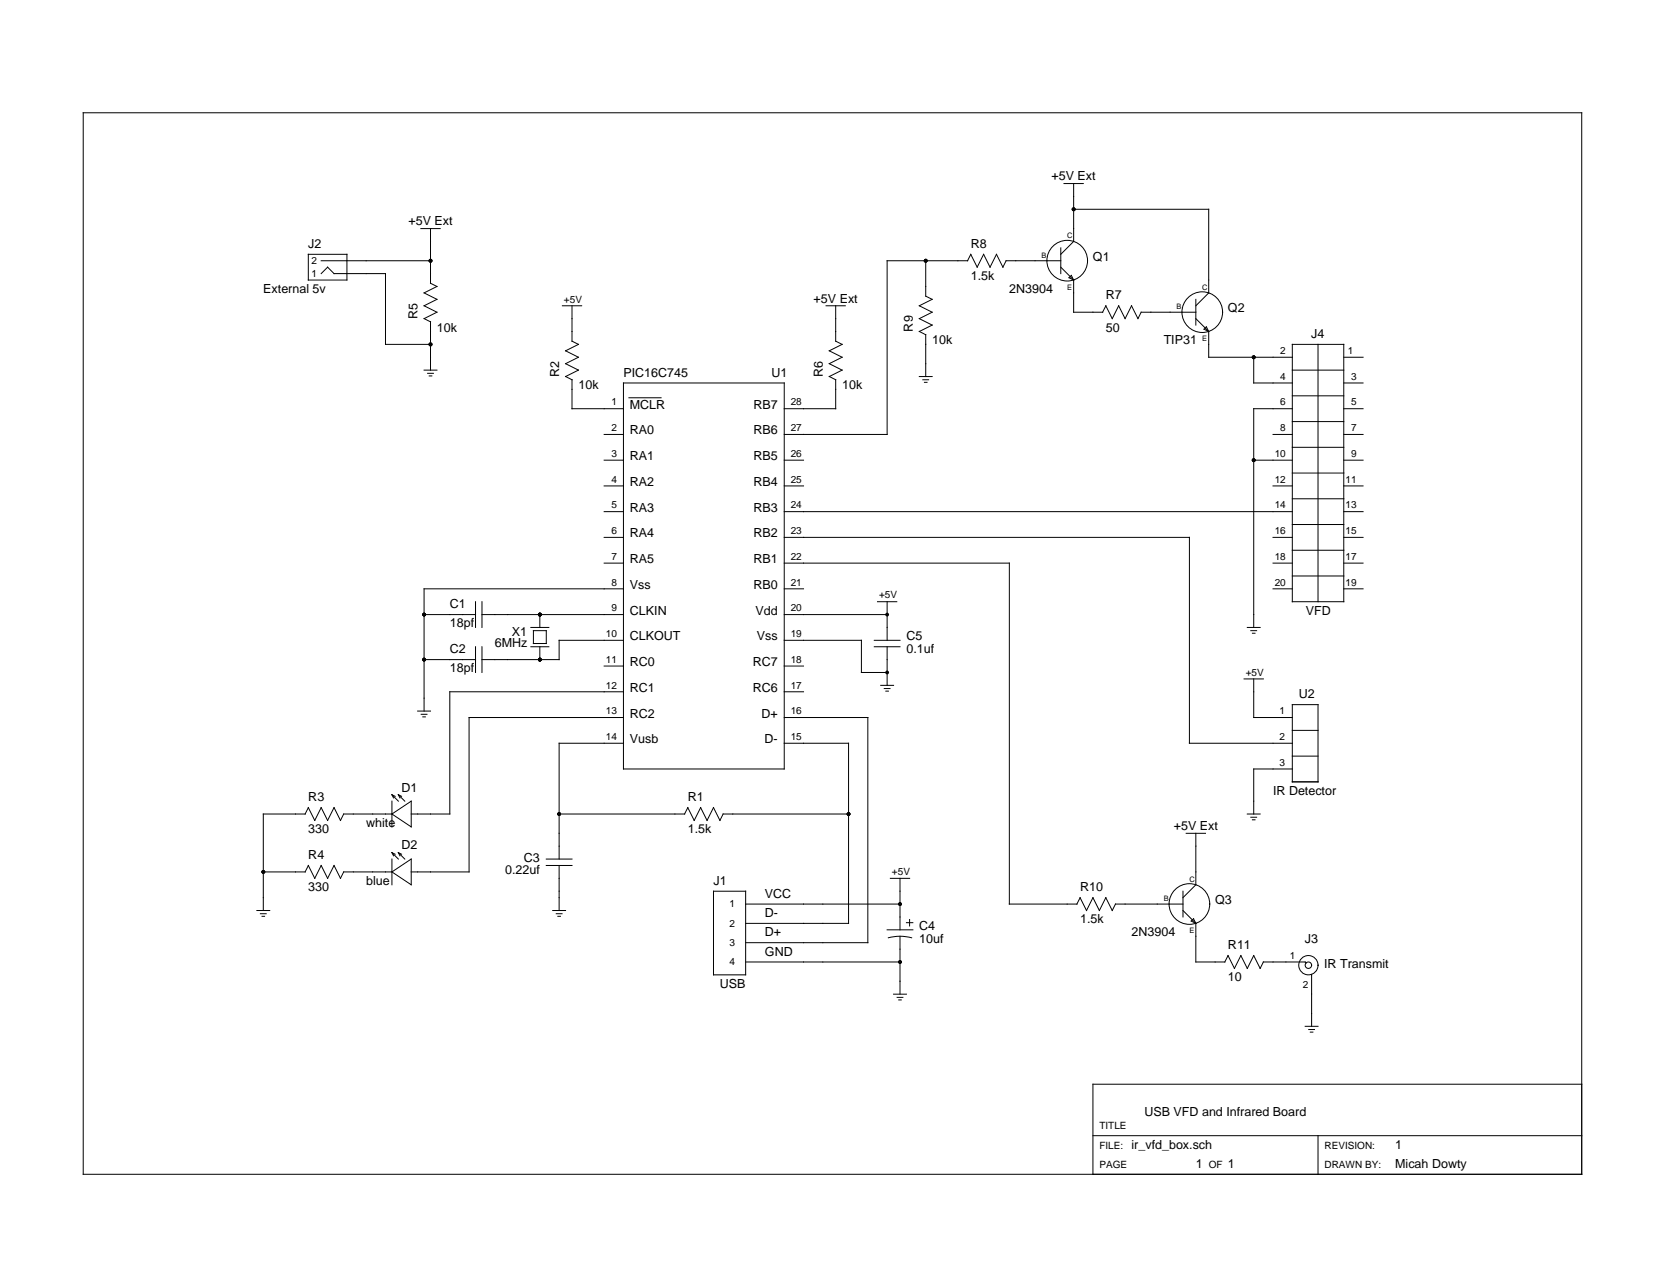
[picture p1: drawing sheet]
<svg xmlns="http://www.w3.org/2000/svg" width="279mm" height="216mm" viewBox="0 0 279 216" stroke-linecap="round" stroke-linejoin="round" font-family="sans-serif">
<g fill="none" stroke="#000" stroke-width=".17">
<path d="M14 18.9h251.4v178.1h-251.4zM70.6 38.3h3.3M72.2 38.3v9.2l1.1 .6-2.1 1 2.1 1.1-2.1 1.1 2.1 1.1-2.1 1.1 1 .5v8.1M178.5 30.8h3.3M180.2 35.1h22.6v14l-2.1 2.2M180.2 30.8v9.7l-2.2 2.2M51.7 42.7h6.5v4.3h-6.5zM53.9 45.9l1.1-1.1 1.1 1.1h8.6v11.9h7.5M53.9 43.7h18.3M94.4 51.3h3.2M96 51.3v5.9l1.1 .6-2.2 1.1 2.2 1-2.2 1.1 2.2 1.1-2.2 1.1M138.6 51.3h3.3"/>
<path d="M140.2 51.3v5.9l1.1 .6-2.1 1.1 2.1 1-2.1 1.1 2.1 1.1-2.1 1.1M154.3 55.6l1 .6M155.3 43.7v6l1.1 .5-2.1 1.1 2.1 1.1-2.1 1.1 2.1 1-2.1 1.1M155.3 56.1v7.1M162.4 43.7l.5-1 1.1 2.1 1.1-2.1 1 2.1 1.1-2.1 1.1 2.1 .5-1.1h9.2M162.4 43.7h-13.5v29.2h-17.3M178 44.8l2.2 2.2M178 41.6v4.3M179.4 46.6l.4-.4 .4 .8zM180.2 47v5.4h4.8M185 52.4l.6-1.1 1 2.2 1.1-2.2 1.1 2.2 1.1-2.2 1.1 2.2 .5-1.1h9.2M200.7 53.5l2.1 2.1"/>
<path d="M200.7 50.2v4.3M202.4 54.8l.4 .8-.7-.4zM202.8 55.6v4.3h14.1M210.4 59.9v4.3h6.5M216.9 57.8h8.6v43.1h-8.6zM221.2 57.8v43.1M225.5 59.9h3.2M71.2 62.1h2.1M71.8 62.6h.9M72 63.1h.5M94.9 63.2l1.1 .5M96 63.7v4.9h8.6"/>
<path d="M101.4 72.9h3.2M101.4 77.2h3.2M104.6 64.2h27v64.8h-27zM105.5 66.7h5.4M131.6 77.2h3.2M139.2 63.2l1 .5M140.2 63.7v4.9h-8.6M154.3 63.2h2.1M154.9 63.7h.9M155.1 64.1h.5M210.4 77.2h6.5M213.6 72.9h3.3"/>
<path d="M216.9 68.6h-6.5v36.7M216.9 66.4h8.6M216.9 70.7h8.6M216.9 62.1h8.6M216.9 75h8.6M216.9 79.4h8.6M225.5 64.2h3.2M225.5 68.6h3.2M225.5 72.9h3.2M225.5 77.2h3.2M101.4 81.5h3.2M101.4 85.8h3.2"/>
<path d="M101.4 90.1h3.2M101.4 94.5h3.2M104.6 98.8h-33.4v20.5M131.6 94.5h37.8v57.2h11.3M131.6 81.5h3.2M131.6 85.8h85.3M131.6 90.1h68v34.6h17.3M131.6 98.8h3.2M213.6 81.5h3.3M213.6 90.1h3.3M213.6 94.5h3.3M213.6 98.8h3.3"/>
<path d="M216.9 88h8.6M216.9 92.3h8.6M216.9 83.7h8.6M216.9 96.6h8.6M225.5 81.5h3.2M225.5 85.8h3.2M225.5 90.1h3.2M225.5 94.5h3.2M225.5 98.8h3.2M70.1 119.3h2.1M70.7 119.8h.9M71.2 103.1h8.6"/>
<path d="M71.2 110.7h8.6M79.8 100.9v4.4M79.8 108.5v4.3M80.9 103.1h23.7M80.9 100.9v4.4M80.9 108.5v4.3M89.1 108.5h3M89.1 105.3h3M89.5 105.8h2.2v2.2h-2.2zM90.6 103.1v2.2M90.6 108.5v2.2M101.4 111.7h3.2"/>
<path d="M104.6 107.4h-10.8v3.3h-12.9M104.6 116h-29.1v20.6h-6.5M131.6 103.1h17.3M131.6 107.4h13v5.4h4.3M131.6 111.7h3.2M131.6 116h3.2M146.7 107.4h4.3M146.7 108.5h4.3M147.2 100.9h3.3M147.8 115h2.1M148.4 115.5h1M148.7 115.9h.4"/>
<path d="M148.9 100.9v6.5M148.9 108.5v6.5M208.8 113.9h3.2M209.3 105.3h2.2M209.9 105.8h1M210.2 106.2h.4M210.4 113.9v6.5h6.5M216.9 118.2h4.3v13h-4.3zM51.2 136.6h-7v16.1M51.7 135.5l1.1 2.1 1.1-2.1 1.1 2.1 1.1-2.1 1 2.1 .6-1h8.1M51.7 135.5l-.5 1.1M65.8 136.6l3.2-2.2v4.3z"/>
<path d="M65.8 134.4v4.3M65.8 133.3l1 1.1M65.8 133.3l.2 .6M65.8 133.3l.5 .3M66.8 133.3l1.1 1.1M66.8 133.3l.3 .6M66.8 133.3l.6 .3M70.9 120.3h.5M93.8 136.6h21.1M104.6 120.4h-25.9v25.9h-9.7M104.6 124.7h-10.8v19.4M114.9 136.6l.5-1.1 1.1 2.1 1.1-2.1 1.1 2.1 1-2.1 1.1 2.1 .5-1h21.1"/>
<path d="M131.6 120.4h14v37.7h-20.5M131.6 124.7h10.8v30.2h-17.3M199.1 139.8h3.2M200.7 139.8v8.6l-2.2 2.2M209.3 136.6h2.2M209.9 137.1h1M210.2 137.5h.4M216.9 129h-6.5v7.6M216.9 122.5h4.3M216.9 126.8h4.3M43.1 152.7h2.2M43.7 153.3h1"/>
<path d="M44 153.7h.4M44.2 146.3h7M51.7 145.2l1.1 2.1 1.1-2.1 1.1 2.1 1.1-2.1 1 2.1 .6-1h8.1M51.7 145.2l-.5 1.1M65.8 146.3l3.2-2.2v4.3zM65.8 144.1v4.3M65.8 143l1 1.1M65.8 143l.2 .6M65.8 143l.5 .3M66.8 143l1.1 1.1M66.8 143l.3 .6M66.8 143l.6 .3"/>
<path d="M91.7 145.2h4.3M91.7 144.1h4.3M92.7 152.7h2.2M93.3 153.3h1M93.6 153.7h.4M93.8 145.2v7.5M119.7 149.5h5.4v14h-5.4zM125.1 151.7h25.9M148.9 156h4.3M149.1 157.3a7.6 7.6 0 0 1 3.9 0M149.4 147.3h3.2M151 147.3v8.7"/>
<path d="M151 157.1v9.7M152.1 154.8h1.1M152.6 154.3v1M181.2 150.6l1.1 2.1 1.1-2.1 1.1 2.1 1.1-2.1 1 2.1 .6-1h11.3M181.3 150.6l-.6 1.1M198.5 152.7l2.2 2.2M198.5 149.5v4.3M199.9 154.5l.4-.4 .4 .8zM200.7 154.9v6.5h4.8M125.1 161.4h25.9M149.9 166.8h2.2M150.5 167.3h1"/>
<path d="M150.8 167.7h.4M205.5 161.4l.6-1.1 1 2.2 1.1-2.2 1.1 2.2 1.1-2.2 1.1 2.2 .5-1.1h7l.2 .1M219 172.2h2.2M219.6 172.7h1M219.9 173.1h.4M220.1 163.5v8.7M183.4 190.5h82M221.2 190.5v6.5M265.4 181.9h-82v15.1"/>
<circle cx="179.1" cy="43.7" r="3.4"/>
<circle cx="201.8" cy="52.4" r="3.4"/>
<circle cx="199.6" cy="151.7" r="3.4"/>
<circle cx="219.6" cy="161.9" r="1.62"/>
<circle cx="219.6" cy="161.9" r=".54"/>
</g>
<g fill="#000">
<circle cx="180.2" cy="35.1" r=".32"/>
<circle cx="72.2" cy="57.8" r=".32"/>
<circle cx="72.2" cy="43.7" r=".32"/>
<circle cx="155.3" cy="43.7" r=".32"/>
<circle cx="210.4" cy="59.9" r=".32"/>
<circle cx="210.4" cy="77.2" r=".32"/>
<circle cx="71.2" cy="110.7" r=".32"/>
<circle cx="71.2" cy="103.1" r=".32"/>
<circle cx="90.6" cy="110.7" r=".32"/>
<circle cx="90.6" cy="103.1" r=".32"/>
<circle cx="148.9" cy="103.1" r=".32"/>
<circle cx="148.9" cy="112.8" r=".32"/>
<circle cx="93.8" cy="136.6" r=".32"/>
<circle cx="142.4" cy="136.6" r=".32"/>
<circle cx="44.2" cy="146.3" r=".32"/>
<circle cx="151" cy="151.7" r=".32"/>
<circle cx="151" cy="161.4" r=".32"/>
</g>
<g font-size="2.1">
<text x="176.5" y="30.3">+5V Ext</text>
<text x="51.7" y="41.6">J2</text>
<text x="68.5" y="37.8">+5V Ext</text>
<text x="162.9" y="41.6">R8</text>
<text x="162.9" y="47">1.5k</text>
<text x="183.4" y="43.7">Q1</text>
<text x="44.2" y="49.1">External 5v</text>
<text x="70.1" y="53.5" transform="rotate(-90 70.1 53.5)">R5</text>
<text x="136.5" y="50.8">+5V Ext</text>
<text x="169.4" y="49.1">2N3904</text>
<text x="185.6" y="50.2">R7</text>
<text x="206.1" y="52.4">Q2</text>
<text x="73.3" y="55.6">10k</text>
<text x="153.2" y="55.6" transform="rotate(-90 153.2 55.6)">R9</text>
<text x="156.4" y="57.8">10k</text>
<text x="185.6" y="55.6">50</text>
<text x="195.3" y="57.8">TIP31</text>
<text x="220" y="56.7">J4</text>
<text x="93.8" y="63.2" transform="rotate(-90 93.8 63.2)">R2</text>
<text x="97.1" y="65.3">10k</text>
<text x="104.6" y="63.2">PIC16C745</text>
<text x="129.4" y="63.2">U1</text>
<text x="138.1" y="63.2" transform="rotate(-90 138.1 63.2)">R6</text>
<text x="141.3" y="65.3">10k</text>
<text x="105.7" y="68.6">MCLR</text>
<text x="126.4" y="68.6">RB7</text>
<text x="105.7" y="72.9">RA0</text>
<text x="105.7" y="77.2">RA1</text>
<text x="126.4" y="77.2">RB5</text>
<text x="126.4" y="72.9">RB6</text>
<text x="105.7" y="81.5">RA2</text>
<text x="126.4" y="81.5">RB4</text>
<text x="105.7" y="85.8">RA3</text>
<text x="126.4" y="85.8">RB3</text>
<text x="105.7" y="90.1">RA4</text>
<text x="105.7" y="94.5">RA5</text>
<text x="126.4" y="94.5">RB1</text>
<text x="126.4" y="90.1">RB2</text>
<text x="105.7" y="98.8">Vss</text>
<text x="126.4" y="98.8">RB0</text>
<text x="75.5" y="102">C1</text>
<text x="75.5" y="105.3">18pf</text>
<text x="85.9" y="106.8">X1</text>
<text x="105.7" y="103.1">CLKIN</text>
<text x="105.7" y="107.4">CLKOUT</text>
<text x="126.8" y="103.1">Vdd</text>
<text x="127" y="107.4">Vss</text>
<text x="152.1" y="107.4">C5</text>
<text x="219.1" y="103.1">VFD</text>
<text x="75.5" y="109.6">C2</text>
<text x="75.5" y="112.8">18pf</text>
<text x="83" y="108.5">6MHz</text>
<text x="105.7" y="111.7">RC0</text>
<text x="126.3" y="111.7">RC7</text>
<text x="152.1" y="109.6">0.1uf</text>
<text x="105.7" y="116">RC1</text>
<text x="126.3" y="116">RC6</text>
<text x="217.9" y="117.1">U2</text>
<text x="105.7" y="120.4">RC2</text>
<text x="105.7" y="124.7">Vusb</text>
<text x="127.8" y="120.4">D+</text>
<text x="128.3" y="124.7">D-</text>
<text x="51.7" y="134.4">R3</text>
<text x="67.4" y="132.8">D1</text>
<text x="115.4" y="134.4">R1</text>
<text x="213.6" y="133.3">IR Detector</text>
<text x="51.7" y="139.8">330</text>
<text x="61.5" y="138.7">white</text>
<text x="67.4" y="142.5">D2</text>
<text x="115.4" y="139.8">1.5k</text>
<text x="197" y="139.3">+5V Ext</text>
<text x="51.7" y="144.1">R4</text>
<text x="51.7" y="149.5">330</text>
<text x="61.5" y="148.4">blue</text>
<text x="84.8" y="146.7">0.22uf</text>
<text x="87.9" y="144.5">C3</text>
<text x="119.7" y="148.4">J1</text>
<text x="181.2" y="149.5">R10</text>
<text x="128.4" y="150.6">VCC</text>
<text x="128.4" y="153.8">D-</text>
<text x="154.3" y="156">C4</text>
<text x="181.2" y="154.9">1.5k</text>
<text x="203.9" y="151.7">Q3</text>
<text x="128.4" y="160.3">GND</text>
<text x="128.4" y="157.1">D+</text>
<text x="154.3" y="158.1">10uf</text>
<text x="189.9" y="157.1">2N3904</text>
<text x="206.1" y="159.2">R11</text>
<text x="219" y="158.1">J3</text>
<text x="120.8" y="165.7">USB</text>
<text x="206.1" y="164.6">10</text>
<text x="222.2" y="162.5">IR Transmit</text>
<text x="192" y="187.3">USB VFD and Infrared Board</text>
<text x="189.9" y="192.7">ir_vfd_box.sch</text>
<text x="200.7" y="195.9">1</text>
<text x="206.1" y="195.9">1</text>
<text x="234.1" y="192.7">1</text>
<text x="234.1" y="195.9">Micah Dowty</text>
</g>
<g font-size="1.7">
<text x="52.3" y="46.4">1</text>
<text x="52.3" y="44.3">2</text>
<text x="94.6" y="50.8">+5V</text>
<text x="214.8" y="59.4">2</text>
<text x="226.2" y="59.4">1</text>
<text x="214.8" y="63.7">4</text>
<text x="226.7" y="63.7">3</text>
<text x="102.6" y="68">1</text>
<text x="132.7" y="68">28</text>
<text x="214.8" y="68">6</text>
<text x="226.7" y="68">5</text>
<text x="102.6" y="72.3">2</text>
<text x="102.6" y="76.7">3</text>
<text x="132.7" y="76.7">26</text>
<text x="132.7" y="72.3">27</text>
<text x="213.9" y="76.7">10</text>
<text x="214.8" y="72.3">8</text>
<text x="226.7" y="76.7">9</text>
<text x="226.7" y="72.3">7</text>
<text x="102.6" y="81">4</text>
<text x="132.7" y="81">25</text>
<text x="213.9" y="81">12</text>
<text x="225.8" y="81">11</text>
<text x="102.6" y="85.3">5</text>
<text x="102.6" y="89.6">6</text>
<text x="132.7" y="89.6">23</text>
<text x="132.7" y="85.3">24</text>
<text x="213.9" y="89.6">16</text>
<text x="213.9" y="85.3">14</text>
<text x="225.8" y="89.6">15</text>
<text x="225.8" y="85.3">13</text>
<text x="102.6" y="93.9">7</text>
<text x="132.7" y="93.9">22</text>
<text x="213.9" y="93.9">18</text>
<text x="225.8" y="93.9">17</text>
<text x="102.6" y="98.2">8</text>
<text x="132.7" y="98.2">21</text>
<text x="147.5" y="100.4">+5V</text>
<text x="213.9" y="98.2">20</text>
<text x="225.8" y="98.2">19</text>
<text x="101.7" y="106.9">10</text>
<text x="102.6" y="102.6">9</text>
<text x="132.7" y="106.9">19</text>
<text x="132.7" y="102.6">20</text>
<text x="101.7" y="111.2">11</text>
<text x="132.7" y="111.2">18</text>
<text x="209" y="113.4">+5V</text>
<text x="101.7" y="115.5">12</text>
<text x="101.7" y="119.8">13</text>
<text x="132.7" y="119.8">16</text>
<text x="132.7" y="115.5">17</text>
<text x="214.7" y="119.8">1</text>
<text x="101.7" y="124.1">14</text>
<text x="132.7" y="124.1">15</text>
<text x="214.7" y="124.1">2</text>
<text x="214.7" y="128.5">3</text>
<text x="149.7" y="146.8">+5V</text>
<text x="122.4" y="155.4">2</text>
<text x="122.4" y="152.2">1</text>
<text x="122.4" y="158.7">3</text>
<text x="122.4" y="161.9">4</text>
<text x="216.5" y="160.8">1</text>
<text x="218.6" y="165.7">2</text>
<text x="184.5" y="189.4">TITLE</text>
<text x="184.5" y="192.7">FILE:</text>
<text x="184.5" y="195.9">PAGE</text>
<text x="202.8" y="195.9">OF</text>
<text x="222.3" y="192.7">REVISION:</text>
<text x="222.3" y="195.9">DRAWN BY:</text>
</g>
<g font-size="1.3">
<text x="179.1" y="40">C</text>
<text x="174.8" y="43.2">B</text>
<text x="179.1" y="48.6">E</text>
<text x="197.4" y="51.8">B</text>
<text x="201.8" y="48.6">C</text>
<text x="201.8" y="57.2">E</text>
<text x="199.6" y="147.9">C</text>
<text x="195.3" y="151.1">B</text>
<text x="199.6" y="156.5">E</text>
</g>
</svg>
